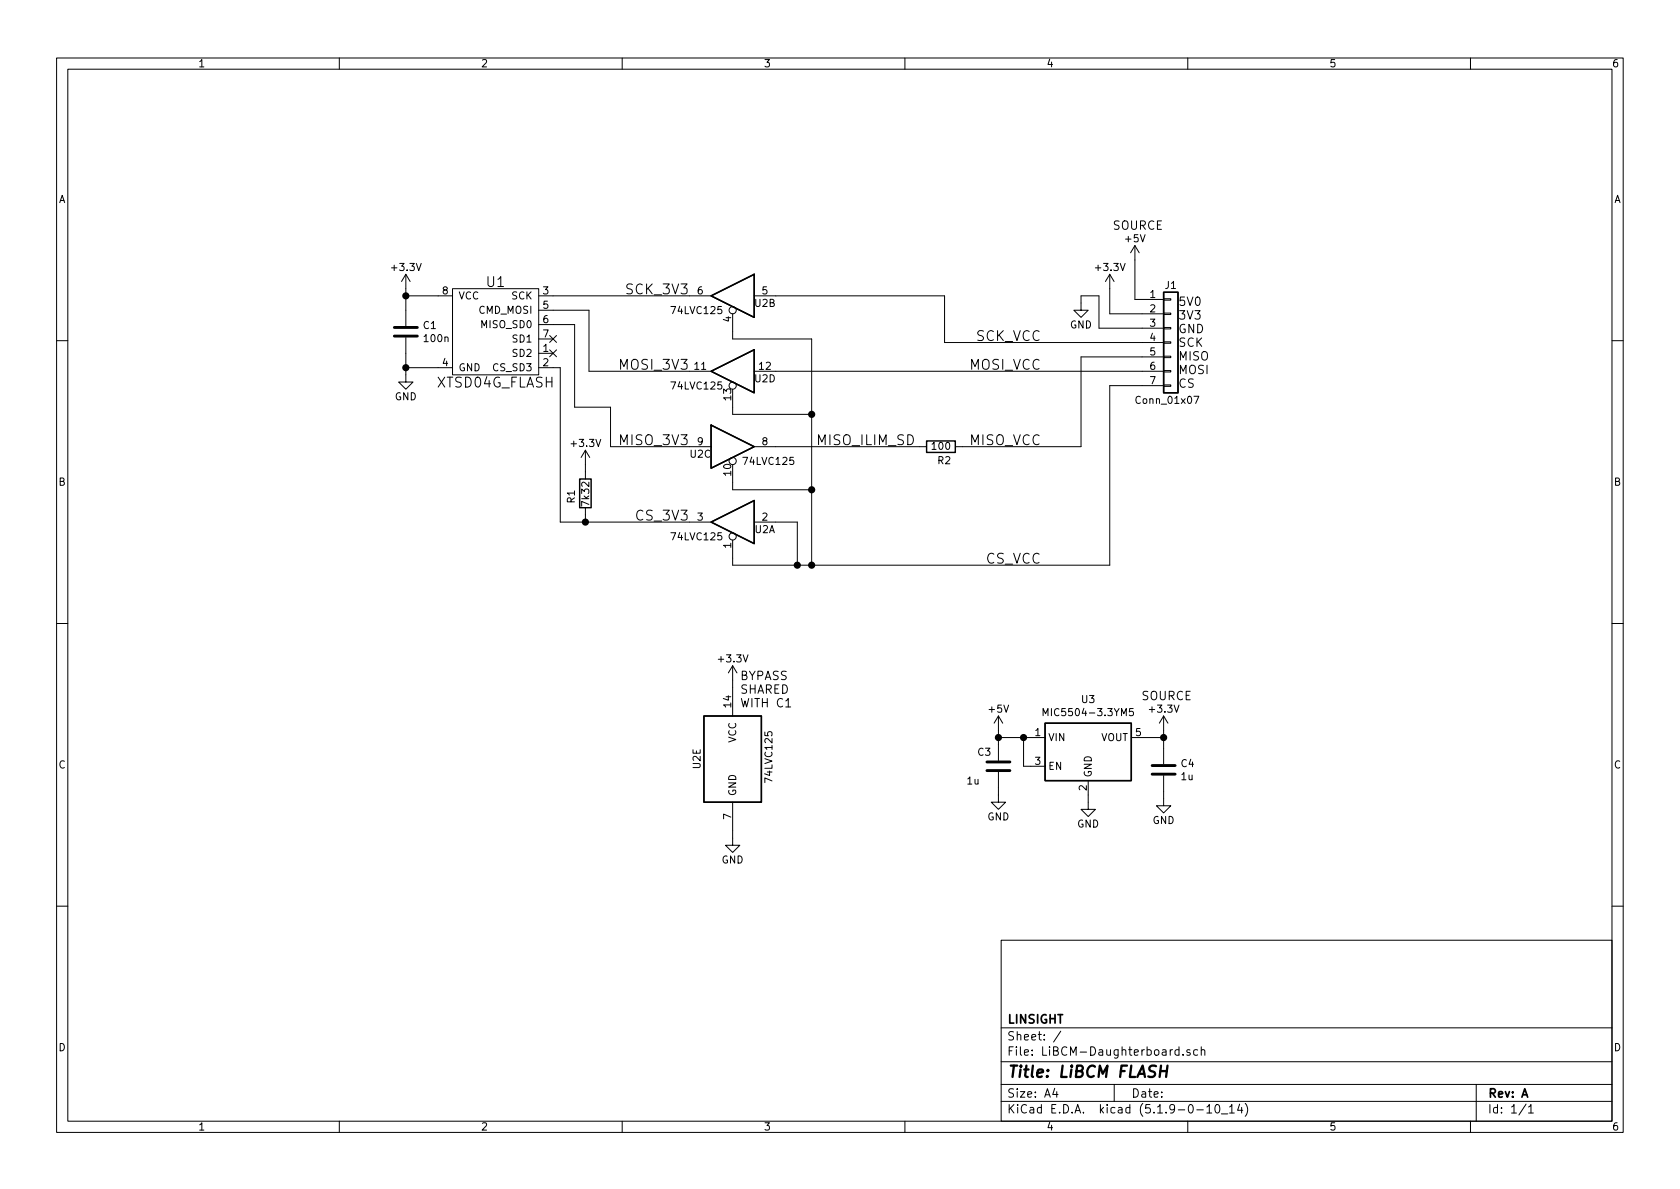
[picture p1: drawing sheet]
EESchema Schematic File Version 4
EELAYER 30 0
EELAYER END
$Descr A4 11693 8268
encoding utf-8
Sheet 1 1
Title "LiBCM FLASH"
Date ""
Rev "A"
Comp "LINSIGHT"
Comment1 ""
Comment2 ""
Comment3 ""
Comment4 ""
$EndDescr
$Comp
L Linsight:XTSD04G_FLASH U1
U 1 1
P 3450 2300
F 0 "U1" H 3450 2650 69  0000 C CNN
F 1 "XTSD04G_FLASH" H 3450 1950 69  0000 C CNN
F 2 "Package_LGA:NXP_LGA-8_3x5mm_P1.25mm_H1.2mm" H 3600 2450 69  0001 C CNN
F 3 "" H 3600 2450 69  0001 C CNN
	1    3450 2300
	1    0    0    -1  
$EndComp
Wire Wire Line
	2825 2600 2825 2550
$Comp
L power:GND #PWR02
U 1 1
P 2825 2600
F 0 "#PWR02" H 2825 2350 50  0001 C CNN
F 1 "GND" H 2825 2450 50  0000 C CNN
F 2 "" H 2825 2600 50  0001 C CNN
F 3 "" H 2825 2600 50  0001 C CNN
	1    2825 2600
	1    0    0    -1  
$EndComp
$Comp
L 74xx:74LVC125 U2
U 4 1
P 5100 2575
F 0 "U2" H 4875 2525 50  0000 C CNN
F 1 "74LVC125" H 5350 2475 50  0000 C CNN
F 2 "Package_SO:SO-14_3.9x8.65mm_P1.27mm" H 5100 2575 50  0001 C CNN
F 3 "http://www.ti.com/lit/gpn/sn74LVC125" H 5100 2575 50  0001 C CNN
	4    5100 2575
	-1   0    0    -1  
$EndComp
Wire Wire Line
	5100 3350 5100 3400
Wire Wire Line
	5100 3400 5650 3400
Text Label 4800 2575 2    69   ~ 0
MOSI_3V3
Text Label 4800 3100 2    69   ~ 0
MISO_3V3
Text Label 4800 2050 2    69   ~ 0
SCK_3V3
Text Label 4800 3625 2    69   ~ 0
CS_3V3
$Comp
L Device:R R1
U 1 1
P 4075 3425
F 0 "R1" V 3975 3350 50  0000 L CNN
F 1 "7k32" V 4075 3325 50  0000 L CNN
F 2 "Resistor_SMD:R_0805_2012Metric" V 4005 3425 50  0001 C CNN
F 3 "~" H 4075 3425 50  0001 C CNN
	1    4075 3425
	1    0    0    -1  
$EndComp
$Comp
L 74xx:74LVC125 U2
U 1 1
P 5100 3625
F 0 "U2" H 4875 3575 50  0000 C CNN
F 1 "74LVC125" H 5350 3525 50  0000 C CNN
F 2 "Package_SO:SO-14_3.9x8.65mm_P1.27mm" H 5100 3625 50  0001 C CNN
F 3 "http://www.ti.com/lit/gpn/sn74LVC125" H 5100 3625 50  0001 C CNN
	1    5100 3625
	-1   0    0    -1  
$EndComp
Wire Wire Line
	5100 2875 5650 2875
Wire Wire Line
	5100 2825 5100 2875
$Comp
L 74xx:74LVC125 U2
U 3 1
P 5100 3100
F 0 "U2" H 4875 3050 50  0000 C CNN
F 1 "74LVC125" H 5350 3000 50  0000 C CNN
F 2 "Package_SO:SO-14_3.9x8.65mm_P1.27mm" H 5100 3100 50  0001 C CNN
F 3 "http://www.ti.com/lit/gpn/sn74LVC125" H 5100 3100 50  0001 C CNN
	3    5100 3100
	1    0    0    -1  
$EndComp
Wire Wire Line
	5400 3625 5550 3625
Wire Wire Line
	5100 3875 5100 3925
Wire Wire Line
	5100 2300 5100 2350
$Comp
L 74xx:74LVC125 U2
U 2 1
P 5100 2050
F 0 "U2" H 4875 2000 50  0000 C CNN
F 1 "74LVC125" H 5350 1950 50  0000 C CNN
F 2 "Package_SO:SO-14_3.9x8.65mm_P1.27mm" H 5100 2050 50  0001 C CNN
F 3 "http://www.ti.com/lit/gpn/sn74LVC125" H 5100 2050 50  0001 C CNN
	2    5100 2050
	-1   0    0    -1  
$EndComp
Wire Wire Line
	5100 2350 5650 2350
$Comp
L Device:R R2
U 1 1
P 6550 3100
F 0 "R2" V 6450 3025 50  0000 L CNN
F 1 "100" V 6550 3025 50  0000 L CNN
F 2 "Resistor_SMD:R_0805_2012Metric" V 6480 3100 50  0001 C CNN
F 3 "~" H 6550 3100 50  0001 C CNN
	1    6550 3100
	0    -1   -1   0   
$EndComp
Text Label 6375 3100 2    69   ~ 0
MISO_ILIM_SD
$Comp
L Regulator_Linear:MIC5504-3.3YM5 U3
U 1 1
P 7575 5225
F 0 "U3" H 7575 5592 50  0000 C CNN
F 1 "MIC5504-3.3YM5" H 7575 5501 50  0000 C CNN
F 2 "Package_TO_SOT_SMD:SOT-23-5" H 7575 4825 50  0001 C CNN
F 3 "http://ww1.microchip.com/downloads/en/DeviceDoc/MIC550X.pdf" H 7325 5475 50  0001 C CNN
	1    7575 5225
	1    0    0    -1  
$EndComp
$Comp
L power:+3.3V #PWR012
U 1 1
P 8100 5075
F 0 "#PWR012" H 8100 4925 50  0001 C CNN
F 1 "+3.3V" H 8100 5225 50  0000 C CNN
F 2 "" H 8100 5075 50  0001 C CNN
F 3 "" H 8100 5075 50  0001 C CNN
	1    8100 5075
	1    0    0    -1  
$EndComp
Text Notes 8300 4875 2    59   ~ 0
SOURCE
$Comp
L power:+3.3V #PWR03
U 1 1
P 4075 3225
F 0 "#PWR03" H 4075 3075 50  0001 C CNN
F 1 "+3.3V" H 4075 3375 50  0000 C CNN
F 2 "" H 4075 3225 50  0001 C CNN
F 3 "" H 4075 3225 50  0001 C CNN
	1    4075 3225
	1    0    0    -1  
$EndComp
Wire Wire Line
	4075 3225 4075 3275
$Comp
L power:+5V #PWR06
U 1 1
P 6950 5075
F 0 "#PWR06" H 6950 4925 50  0001 C CNN
F 1 "+5V" H 6950 5225 50  0000 C CNN
F 2 "" H 6950 5075 50  0001 C CNN
F 3 "" H 6950 5075 50  0001 C CNN
	1    6950 5075
	1    0    0    -1  
$EndComp
Wire Wire Line
	8100 5550 8100 5500
$Comp
L power:GND #PWR013
U 1 1
P 8100 5550
F 0 "#PWR013" H 8100 5300 50  0001 C CNN
F 1 "GND" H 8100 5400 50  0000 C CNN
F 2 "" H 8100 5550 50  0001 C CNN
F 3 "" H 8100 5550 50  0001 C CNN
	1    8100 5550
	1    0    0    -1  
$EndComp
$Comp
L Device:C C4
U 1 1
P 8100 5350
F 0 "C4" H 8215 5396 50  0000 L CNN
F 1 "1u" H 8215 5305 50  0000 L CNN
F 2 "Capacitor_SMD:C_0805_2012Metric" H 8138 5200 50  0001 C CNN
F 3 "~" H 8100 5350 50  0001 C CNN
	1    8100 5350
	1    0    0    -1  
$EndComp
Wire Wire Line
	8100 5125 8100 5200
Wire Wire Line
	8100 5125 8100 5075
Connection ~ 8100 5125
Wire Wire Line
	6950 5525 6950 5475
$Comp
L power:GND #PWR07
U 1 1
P 6950 5525
F 0 "#PWR07" H 6950 5275 50  0001 C CNN
F 1 "GND" H 6950 5375 50  0000 C CNN
F 2 "" H 6950 5525 50  0001 C CNN
F 3 "" H 6950 5525 50  0001 C CNN
	1    6950 5525
	1    0    0    -1  
$EndComp
$Comp
L Device:C C3
U 1 1
P 6950 5325
F 0 "C3" H 6800 5425 50  0000 L CNN
F 1 "1u" H 6725 5225 50  0000 L CNN
F 2 "Capacitor_SMD:C_0805_2012Metric" H 6988 5175 50  0001 C CNN
F 3 "~" H 6950 5325 50  0001 C CNN
	1    6950 5325
	1    0    0    -1  
$EndComp
Wire Wire Line
	7175 5125 7125 5125
Wire Wire Line
	6950 5075 6950 5125
Wire Wire Line
	6950 5125 6950 5175
Connection ~ 6950 5125
Wire Wire Line
	7175 5325 7125 5325
Wire Wire Line
	7125 5325 7125 5125
Connection ~ 7125 5125
Wire Wire Line
	7125 5125 6950 5125
Wire Wire Line
	7575 5575 7575 5525
$Comp
L power:GND #PWR09
U 1 1
P 7575 5575
F 0 "#PWR09" H 7575 5325 50  0001 C CNN
F 1 "GND" H 7575 5425 50  0000 C CNN
F 2 "" H 7575 5575 50  0001 C CNN
F 3 "" H 7575 5575 50  0001 C CNN
	1    7575 5575
	1    0    0    -1  
$EndComp
Wire Wire Line
	3850 2050 4800 2050
$Comp
L power:+3.3V #PWR01
U 1 1
P 2825 2000
F 0 "#PWR01" H 2825 1850 50  0001 C CNN
F 1 "+3.3V" H 2825 2150 50  0000 C CNN
F 2 "" H 2825 2000 50  0001 C CNN
F 3 "" H 2825 2000 50  0001 C CNN
	1    2825 2000
	1    0    0    -1  
$EndComp
$Comp
L power:+3.3V #PWR04
U 1 1
P 5100 4725
F 0 "#PWR04" H 5100 4575 50  0001 C CNN
F 1 "+3.3V" H 5100 4875 50  0000 C CNN
F 2 "" H 5100 4725 50  0001 C CNN
F 3 "" H 5100 4725 50  0001 C CNN
	1    5100 4725
	1    0    0    -1  
$EndComp
Wire Wire Line
	5650 2350 5650 2875
Connection ~ 5650 2875
Wire Wire Line
	3850 2150 4100 2150
Wire Wire Line
	4100 2150 4100 2575
Wire Wire Line
	4100 2575 4800 2575
Wire Wire Line
	5650 2875 5650 3400
Connection ~ 5650 3400
Wire Wire Line
	3850 2250 4000 2250
Wire Wire Line
	4000 2250 4000 2825
Wire Wire Line
	4800 3625 4075 3625
Wire Wire Line
	3900 3625 3900 2550
Wire Wire Line
	3900 2550 3850 2550
Wire Wire Line
	7975 5125 8100 5125
Wire Wire Line
	3050 2050 2825 2050
Wire Wire Line
	2825 2050 2825 2000
Connection ~ 2825 2050
Wire Wire Line
	3050 2550 2825 2550
Connection ~ 2825 2550
Wire Wire Line
	2825 2550 2825 2450
Wire Wire Line
	2825 2050 2825 2150
$Comp
L Device:C C1
U 1 1
P 2825 2300
F 0 "C1" H 2940 2346 50  0000 L CNN
F 1 "100n" H 2940 2255 50  0000 L CNN
F 2 "Capacitor_SMD:C_0805_2012Metric" H 2863 2150 50  0001 C CNN
F 3 "~" H 2825 2300 50  0001 C CNN
	1    2825 2300
	1    0    0    -1  
$EndComp
Wire Wire Line
	5550 3625 5550 3925
Wire Wire Line
	5100 3925 5550 3925
Connection ~ 5550 3925
Wire Wire Line
	5550 3925 5650 3925
Wire Wire Line
	5650 3400 5650 3925
Wire Wire Line
	5400 3100 6400 3100
Wire Wire Line
	5100 5825 5100 5775
Wire Wire Line
	5100 4725 5100 4775
Connection ~ 5650 3925
NoConn ~ 3850 2350
NoConn ~ 3850 2450
$Comp
L Connector_Generic:Conn_01x07 J1
U 1 1
P 8150 2375
F 0 "J1" H 8150 2775 50  0000 C CNN
F 1 "Conn_01x07" H 8125 1975 50  0000 C CNN
F 2 "Connector_PinHeader_2.54mm:PinHeader_1x07_P2.54mm_Vertical" H 8150 2375 50  0001 C CNN
F 3 "~" H 8150 2375 50  0001 C CNN
	1    8150 2375
	1    0    0    -1  
$EndComp
Text Notes 8200 2700 0    59   ~ 0
5V0\n3V3\nGND\nSCK\nMISO\nMOSI\nCS
$Comp
L power:+5V #PWR011
U 1 1
P 7900 1800
F 0 "#PWR011" H 7900 1650 50  0001 C CNN
F 1 "+5V" H 7900 1950 50  0000 C CNN
F 2 "" H 7900 1800 50  0001 C CNN
F 3 "" H 7900 1800 50  0001 C CNN
	1    7900 1800
	1    0    0    -1  
$EndComp
$Comp
L power:+3.3V #PWR010
U 1 1
P 7725 2000
F 0 "#PWR010" H 7725 1850 50  0001 C CNN
F 1 "+3.3V" H 7725 2150 50  0000 C CNN
F 2 "" H 7725 2000 50  0001 C CNN
F 3 "" H 7725 2000 50  0001 C CNN
	1    7725 2000
	1    0    0    -1  
$EndComp
Wire Wire Line
	7950 2175 7725 2175
Wire Wire Line
	7725 2175 7725 2000
Wire Wire Line
	7950 2075 7900 2075
Wire Wire Line
	7900 2075 7900 1800
Text Notes 8100 1600 2    59   ~ 0
SOURCE
$Comp
L power:GND #PWR08
U 1 1
P 7525 2100
F 0 "#PWR08" H 7525 1850 50  0001 C CNN
F 1 "GND" H 7525 1950 50  0000 C CNN
F 2 "" H 7525 2100 50  0001 C CNN
F 3 "" H 7525 2100 50  0001 C CNN
	1    7525 2100
	1    0    0    -1  
$EndComp
Wire Wire Line
	7725 3925 7725 2675
Wire Wire Line
	7725 2675 7950 2675
Wire Wire Line
	7525 2475 7525 3100
Text Label 7250 3925 2    69   ~ 0
CS_VCC
Text Label 7250 2375 2    69   ~ 0
SCK_VCC
Text Label 7250 2575 2    69   ~ 0
MOSI_VCC
Text Label 7250 3100 2    69   ~ 0
MISO_VCC
Wire Wire Line
	7950 2475 7525 2475
Wire Wire Line
	5400 2575 7950 2575
Wire Wire Line
	7950 2375 6575 2375
Wire Wire Line
	6575 2375 6575 2050
Wire Wire Line
	6575 2050 5400 2050
Wire Wire Line
	6700 3100 7525 3100
Wire Wire Line
	7525 2100 7525 2050
Wire Wire Line
	7525 2050 7650 2050
Wire Wire Line
	7650 2050 7650 2275
Wire Wire Line
	7650 2275 7950 2275
Wire Wire Line
	5650 3925 7725 3925
Wire Wire Line
	4075 3575 4075 3625
Wire Wire Line
	4000 2825 4250 2825
Wire Wire Line
	4250 2825 4250 3100
Wire Wire Line
	4250 3100 4800 3100
Connection ~ 4075 3625
Wire Wire Line
	4075 3625 3900 3625
$Comp
L power:GND #PWR05
U 1 1
P 5100 5825
F 0 "#PWR05" H 5100 5575 50  0001 C CNN
F 1 "GND" H 5100 5675 50  0000 C CNN
F 2 "" H 5100 5825 50  0001 C CNN
F 3 "" H 5100 5825 50  0001 C CNN
	1    5100 5825
	1    0    0    -1  
$EndComp
$Comp
L 74xx:74LVC125 U2
U 5 1
P 5100 5275
F 0 "U2" V 4850 5200 50  0000 L CNN
F 1 "74LVC125" V 5350 5100 50  0000 L CNN
F 2 "Package_SO:SO-14_3.9x8.65mm_P1.27mm" H 5100 5275 50  0001 C CNN
F 3 "http://www.ti.com/lit/gpn/sn74LVC125" H 5100 5275 50  0001 C CNN
	5    5100 5275
	1    0    0    -1  
$EndComp
Text Notes 5150 4925 0    59   ~ 0
BYPASS\nSHARED\nWITH C1
$EndSCHEMATC
